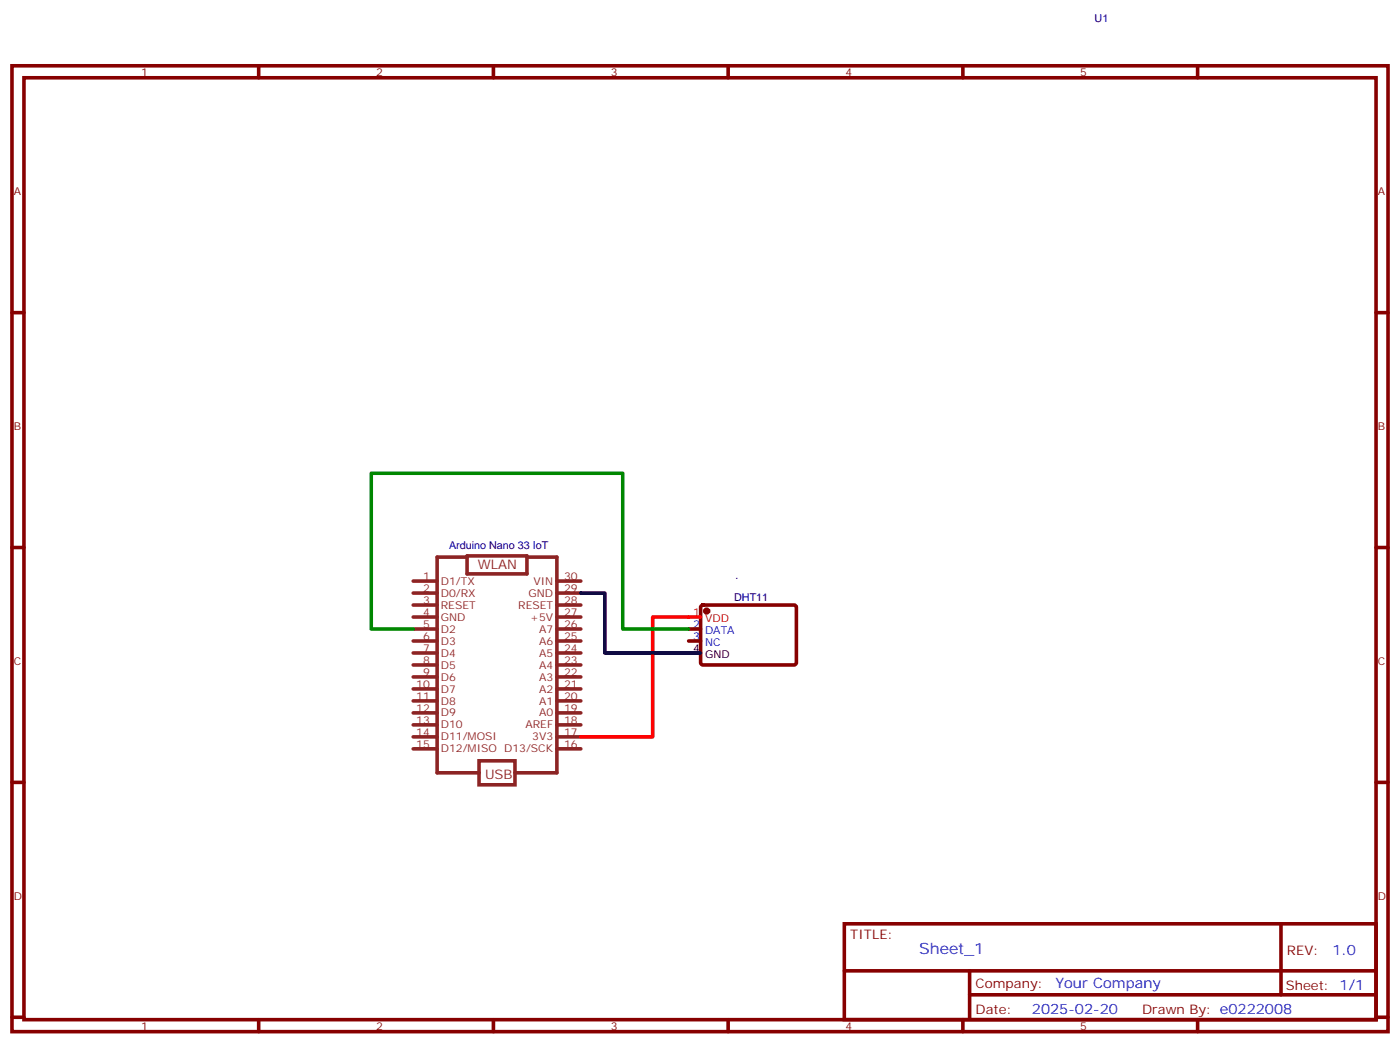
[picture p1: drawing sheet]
<svg xmlns="http://www.w3.org/2000/svg" width="412mm" height="307mm" viewBox="0 0 412 307" stroke-linecap="round" stroke-linejoin="round" font-family="sans-serif">
<g fill="none" stroke="#870000" stroke-width="1.1">
<path d="M3.5 19.4h405.4v284.3h-405.4zM76.2 19.4v3.5M145.3 19.4v3.5M214.5 19.4v3.5M283.6 19.4v3.5M352.8 19.4v3.5M7.1 22.9h398.2v277.3h-398.2zM3.5 92h3.6M405.3 92h3.6M3.5 161.2h3.6M206.6 178.3l.5-.2 27.1 .1 .4 .6-.1 16.5-.6 .5-27.1-.1-.4-.6v-16.3zM405.3 161.2h3.6"/>
<path d="M202.8 185.2h3.6M202.8 188.7h3.6M3.5 230.3h3.6M405.3 230.3h3.6M248.7 272h156.6v28.2h-156.6zM377.3 272v20.9M3.5 299.5h3.6M248.7 285.8h156.5M285.6 292.9h119.6M285.6 285.8v14.1M405.3 299.5h3.6M76.2 300.2v3.5"/>
<path d="M145.3 300.2v3.5M214.5 300.2v3.5M283.6 300.2v3.5M352.8 300.2v3.5"/>
</g>
<g fill="none" stroke="#8c2424" stroke-width="1.1">
<path d="M121.7 178.1h7.1M121.7 174.6h7.1M121.7 171.1h7.1M137.6 164h-8.8v63.5h12.3M137.6 163.7h17.6v5.2h-17.6zM155.2 164h8.8v63.5h-12.3M164 178.1h7.1M164 174.6h7.1M164 171.1h7.1M121.7 199.3h7.1M121.7 195.8h7.1M121.7 192.2h7.1"/>
<path d="M121.7 188.7h7.1M121.7 185.2h7.1M121.7 181.6h7.1M164 199.3h7.1M164 195.8h7.1M164 192.2h7.1M164 188.7h7.1M164 185.2h7.1M164 181.6h7.1M121.7 216.9h7.1M121.7 213.4h7.1M121.7 209.9h7.1"/>
<path d="M121.7 206.3h7.1M121.7 202.8h7.1M164 216.9h7.1M164 213.4h7.1M164 209.9h7.1M164 206.3h7.1M164 202.8h7.1M121.7 220.5h7.1M141.1 224h10.6v7h-10.6zM164 220.5h7.1"/>
</g>
<circle cx="208.1" cy="179.9" r=".53" fill="#870000" stroke="#870000" stroke-width="1.1"/>
<path d="M206.4 181.6h-14.1v35.3h-21.2" fill="none" stroke="#f00" stroke-width="1.1"/>
<path d="M171.1 174.6h7.1v17.6h28.2" fill="none" stroke="#000" stroke-width="1.1"/>
<path d="M121.7 185.2h-12.3v-45.9h74v45.9h19.4" fill="none" stroke="#008700" stroke-width="1.1"/>
<text font-size="4.6" fill="#00f" x="270.8" y="281">Sheet_1</text>
<g font-size="4.2" fill="#00f">
<text x="392.5" y="281.2">1.0</text>
<text x="310.9" y="290.8">Your Company</text>
<text x="304" y="298.6">2025-02-20</text>
</g>
<g font-size="3.9" fill="#8d2323">
<text x="140.8" y="167.5">WLAN</text>
<text x="142.9" y="229.3">USB</text>
</g>
<g font-size="3.9" fill="#800">
<text x="250.5" y="276.5">TITLE:</text>
<text x="379.1" y="281.2">REV:</text>
<text x="287.4" y="290.7">Company:</text>
<text x="378.7" y="291.4">Sheet: 1/1</text>
<text x="287.4" y="298.4">Date:</text>
<text x="336.4" y="298.5">Drawn By: e0222008</text>
</g>
<g font-size="3.2" fill="#000080">
<text x="322.5" y="6.4">U1</text>
<text x="132.3" y="161.6">Arduino Nano 33 IoT</text>
<text x="216.6" y="170.4">.</text>
<text x="216.3" y="176.9">DHT11</text>
</g>
<g font-size="3.2" fill="#800">
<text x="41.6" y="22.4">1</text>
<text x="110.8" y="22.4">2</text>
<text x="179.9" y="22.4">3</text>
<text x="249.1" y="22.4">4</text>
<text x="318.2" y="22.4">5</text>
<text x="4.1" y="57.5">A</text>
<text x="405.9" y="57.5">A</text>
<text x="4.1" y="126.6">B</text>
<text x="405.9" y="126.6">B</text>
<text x="4.1" y="195.8">C</text>
<text x="405.9" y="195.8">C</text>
<text x="4.1" y="264.9">D</text>
<text x="405.9" y="264.9">D</text>
<text x="41.6" y="303.2">1</text>
<text x="110.8" y="303.2">2</text>
<text x="179.9" y="303.2">3</text>
<text x="249.1" y="303.2">4</text>
<text x="318.2" y="303.2">5</text>
</g>
<g font-size="3.2" fill="#8d2323">
<text x="124.6" y="170.7">1</text>
<text x="129.8" y="172.1">D1/TX</text>
<text x="157.1" y="172.1">VIN</text>
<text x="166.2" y="170.7">30</text>
<text x="124.6" y="177.8">3</text>
<text x="124.6" y="174.2">2</text>
<text x="129.8" y="179.2">RESET</text>
<text x="129.8" y="175.6">D0/RX</text>
<text x="152.6" y="179.2">RESET</text>
<text x="155.7" y="175.6">GND</text>
<text x="166.2" y="174.2">29</text>
<text x="166.2" y="177.8">28</text>
<text x="124.6" y="184.8">5</text>
<text x="124.6" y="181.3">4</text>
<text x="129.8" y="182.7">GND</text>
<text x="156.2" y="182.7">+5V</text>
<text x="166.2" y="181.3">27</text>
<text x="166.2" y="184.8">26</text>
<text x="124.6" y="191.9">7</text>
<text x="124.6" y="188.3">6</text>
<text x="129.8" y="189.8">D3</text>
<text x="129.8" y="186.2">D2</text>
<text x="158.8" y="186.2">A7</text>
<text x="158.8" y="189.8">A6</text>
<text x="166.2" y="188.3">25</text>
<text x="166.2" y="191.9">24</text>
<text x="124.6" y="195.4">8</text>
<text x="129.8" y="196.8">D5</text>
<text x="129.8" y="193.3">D4</text>
<text x="158.8" y="193.3">A5</text>
<text x="158.8" y="196.8">A4</text>
<text x="166.2" y="195.4">23</text>
<text x="122.6" y="202.5">10</text>
<text x="124.6" y="198.9">9</text>
<text x="129.8" y="203.9">D7</text>
<text x="129.8" y="200.3">D6</text>
<text x="158.8" y="200.3">A3</text>
<text x="158.8" y="203.9">A2</text>
<text x="166.2" y="198.9">22</text>
<text x="166.2" y="202.5">21</text>
<text x="122.6" y="209.5">12</text>
<text x="122.6" y="206">11</text>
<text x="129.8" y="207.4">D8</text>
<text x="158.8" y="207.4">A1</text>
<text x="166.2" y="206">20</text>
<text x="166.2" y="209.5">19</text>
<text x="122.6" y="213">13</text>
<text x="129.8" y="214.5">D10</text>
<text x="129.8" y="210.9">D9</text>
<text x="154.8" y="214.5">AREF</text>
<text x="158.8" y="210.9">A0</text>
<text x="166.2" y="213">18</text>
<text x="122.6" y="216.6">14</text>
<text x="122.6" y="220.1">15</text>
<text x="129.8" y="218">D11/MOSI</text>
<text x="129.8" y="221.5">D12/MISO D13/SCK</text>
<text x="156.8" y="218">3V3</text>
<text x="166.2" y="216.6">17</text>
<text x="166.2" y="220.1">16</text>
</g>
<g font-size="3.2" fill="#f00">
<text x="204.2" y="181.3">1</text>
<text x="207.7" y="183.1">VDD</text>
</g>
<g font-size="3.2" fill="#00f">
<text x="204.2" y="184.8">2</text>
<text x="204.2" y="188.3">3</text>
<text x="207.7" y="186.6">DATA</text>
<text x="207.7" y="190.1">NC</text>
</g>
<g font-size="3.2">
<text x="204.2" y="191.9">4</text>
<text x="207.7" y="193.6">GND</text>
</g>
</svg>
